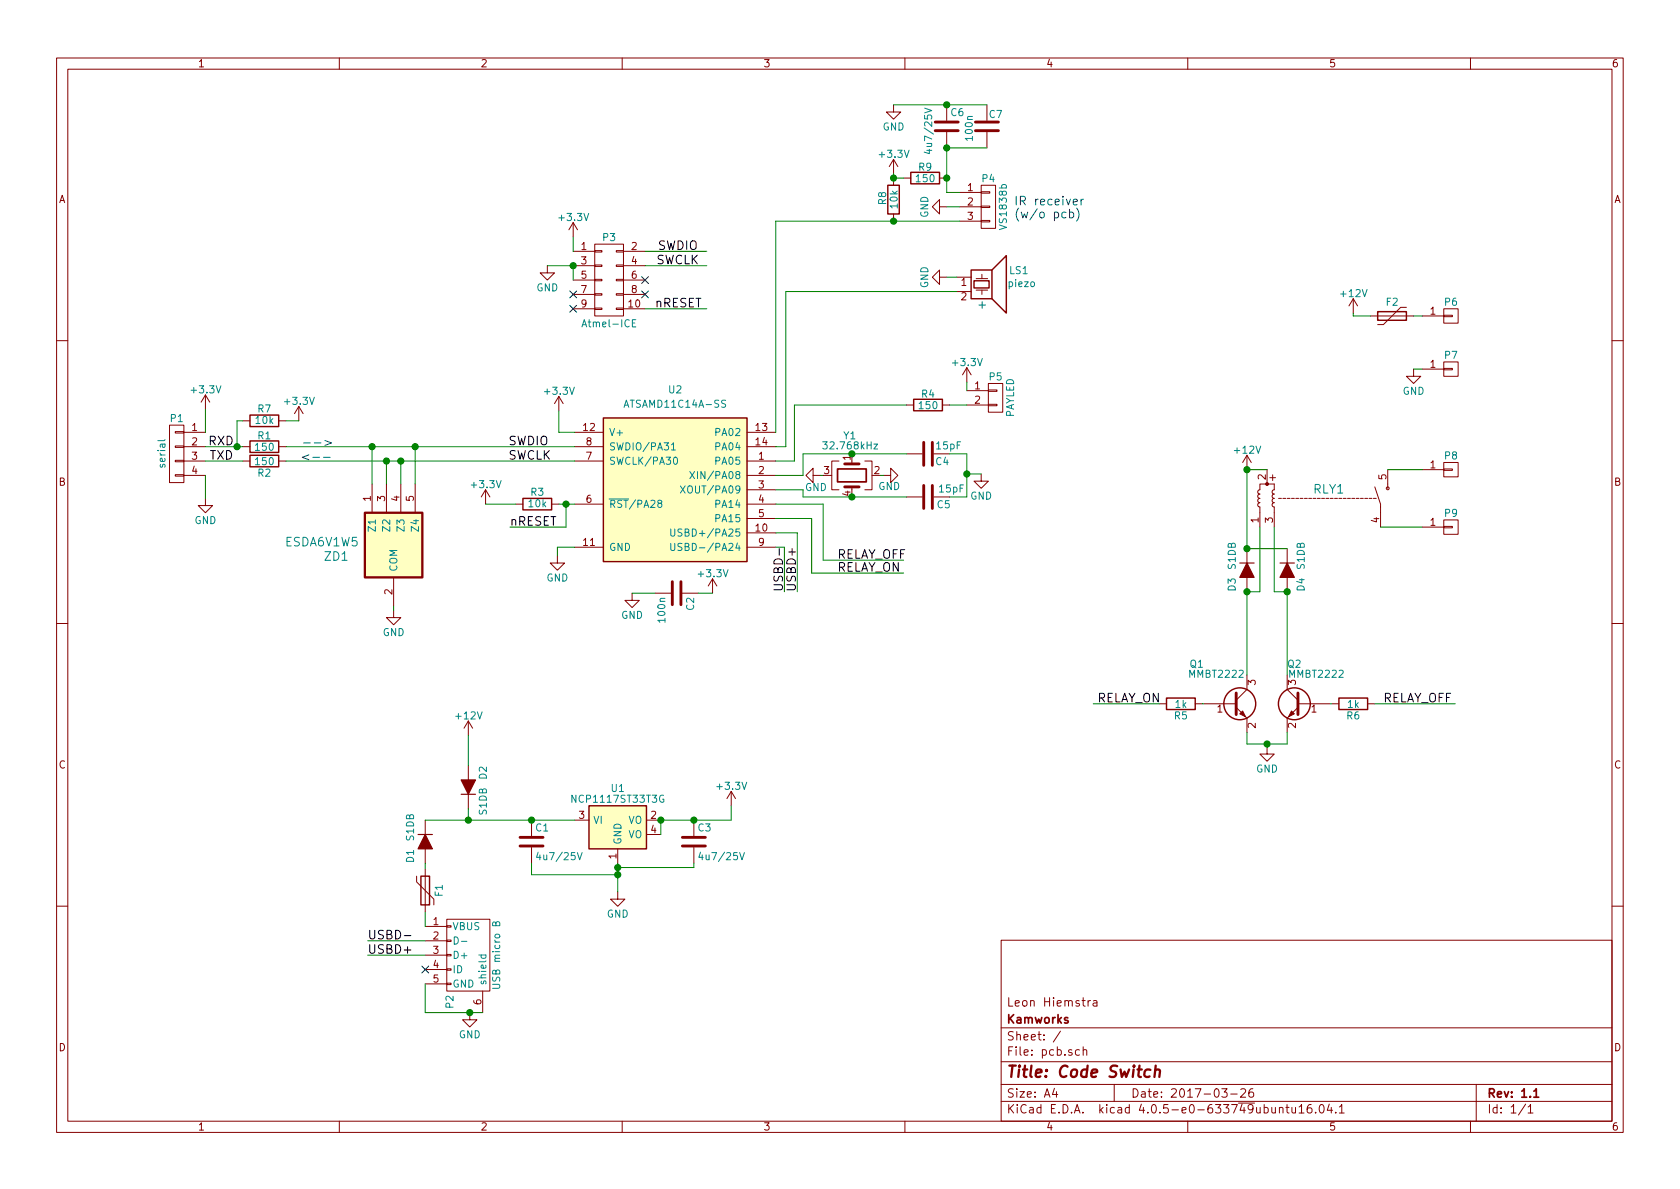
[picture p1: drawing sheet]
EESchema Schematic File Version 2
LIBS:pcb-rescue
LIBS:power
LIBS:device
LIBS:transistors
LIBS:conn
LIBS:linear
LIBS:regul
LIBS:74xx
LIBS:cmos4000
LIBS:adc-dac
LIBS:memory
LIBS:xilinx
LIBS:microcontrollers
LIBS:dsp
LIBS:microchip
LIBS:analog_switches
LIBS:motorola
LIBS:texas
LIBS:intel
LIBS:audio
LIBS:interface
LIBS:digital-audio
LIBS:philips
LIBS:display
LIBS:cypress
LIBS:siliconi
LIBS:opto
LIBS:atmel
LIBS:contrib
LIBS:valves
LIBS:atmel2
LIBS:w_relay
LIBS:bjt
LIBS:relay_ramway_ds903c
LIBS:scc
LIBS:pcb-cache
EELAYER 25 0
EELAYER END
$Descr A4 11693 8268
encoding utf-8
Sheet 1 1
Title "Code Switch"
Date "2017-03-26"
Rev "1.1"
Comp "Kamworks"
Comment1 "Leon Hiemstra"
Comment2 ""
Comment3 ""
Comment4 ""
$EndDescr
$Comp
L ATSAMD11C14A-SS U2
U 1 1
P 4700 3400
F 0 "U2" H 4700 4100 50  0000 C CNN
F 1 "ATSAMD11C14A-SS" H 4700 4000 50  0000 C CNN
F 2 "so:SOIC-14_3.9x8.7mm_Pitch1.27mm" H 4700 2700 50  0001 C CNN
F 3 "http://www.atmel.com/Images/Atmel-42363-SAM-D11_Datasheet.pdf" H 4700 2600 50  0001 C CNN
F 4 "MCU ATMEL ATSAMD11C14A-SSU" H 4700 2800 50  0001 C CNN "BOM"
F 5 "ATSAMD11C14A-SSUT" H 4700 3400 60  0001 C CNN "Mfg_code"
	1    4700 3400
	1    0    0    -1  
$EndComp
$Comp
L Polyfuse F2
U 1 1
P 9690 2190
F 0 "F2" V 9590 2190 50  0000 C CNN
F 1 "Polyfuse 1.1A-hold 2.2A-trip" V 9790 2190 50  0001 C CNN
F 2 "Resistors_SMD:R_1812" H 9740 1990 50  0001 L CNN
F 3 "" H 9690 2190 50  0001 C CNN
F 4 "0ZCG0110BF2B" V 9690 2190 60  0001 C CNN "Mfg_code"
	1    9690 2190
	0    1    1    0   
$EndComp
$Comp
L CONN_01X03 P4
U 1 1
P 6880 1430
F 0 "P4" H 6880 1630 50  0000 C CNN
F 1 "VS1838b" V 6980 1430 50  0000 C CNN
F 2 "Pin_Headers:Pin_Header_Straight_1x03_Pitch2.54mm" H 6880 1430 50  0001 C CNN
F 3 "https://www.elecrow.com/download/Infrared%20receiver%20vs1838b.pdf" H 6880 1430 50  0001 C CNN
F 4 "VS1838b" H 6880 1430 60  0001 C CNN "Mfg_code"
	1    6880 1430
	1    0    0    -1  
$EndComp
$Comp
L CONN_01X02 P5
U 1 1
P 6930 2760
F 0 "P5" H 6930 2910 50  0000 C CNN
F 1 "PAYLED" V 7030 2760 50  0000 C CNN
F 2 "Pin_Headers:Pin_Header_Straight_1x02_Pitch2.54mm" H 6930 2760 50  0001 C CNN
F 3 "" H 6930 2760 50  0000 C CNN
F 4 "M20-9990246" H 6930 2760 60  0001 C CNN "Mfg_code"
F 5 "add: LED red: Mfg_code:WP7113ID" H 6930 2760 60  0001 C CNN "Note"
	1    6930 2760
	1    0    0    -1  
$EndComp
$Comp
L CONN_02X05 P3
U 1 1
P 4240 1940
F 0 "P3" H 4240 2240 50  0000 C CNN
F 1 "Atmel-ICE" H 4240 1640 50  0000 C CNN
F 2 "myconnectors:Atmel_ICE" H 4240 740 50  0001 C CNN
F 3 "" H 4240 740 50  0000 C CNN
F 4 "3220-10-0100-00" H 4240 1940 60  0001 C CNN "Mfg_code"
	1    4240 1940
	1    0    0    -1  
$EndComp
$Comp
L D_ALT D3
U 1 1
P 8680 3960
F 0 "D3" H 8780 3860 50  0000 C CNN
F 1 "S1DB" H 8580 3860 50  0000 C CNN
F 2 "Diodes_SMD:D_SMB_Handsoldering" H 8680 3960 50  0001 C CNN
F 3 "" H 8680 3960 50  0000 C CNN
F 4 "S1DB-13-F" H 8680 3960 60  0001 C CNN "Mfg_code"
	1    8680 3960
	0    1    1    0   
$EndComp
$Comp
L D_ALT D4
U 1 1
P 8960 3960
F 0 "D4" H 9060 4060 50  0000 C CNN
F 1 "S1DB" H 8860 4060 50  0000 C CNN
F 2 "Diodes_SMD:D_SMB_Handsoldering" H 8960 3960 50  0001 C CNN
F 3 "" H 8960 3960 50  0000 C CNN
F 4 "S1DB-13-F" H 8960 3960 60  0001 C CNN "Mfg_code"
	1    8960 3960
	0    1    1    0   
$EndComp
$Comp
L C C1
U 1 1
P 3700 5850
F 0 "C1" H 3725 5950 50  0000 L CNN
F 1 "4u7/25V" H 3725 5750 50  0000 L CNN
F 2 "capacitor:C_0805_reflow" H 3738 5700 50  0001 C CNN
F 3 "" H 3700 5850 50  0000 C CNN
F 4 "CL21A475KAQNNNG" H 3700 5850 60  0001 C CNN "Mfg_code"
	1    3700 5850
	1    0    0    -1  
$EndComp
$Comp
L Speaker_Crystal LS1
U 1 1
P 6860 1920
F 0 "LS1" H 7160 1970 50  0000 R CNN
F 1 "piezo" H 7210 1880 50  0000 R CNN
F 2 "buzzer:MagneticBuzzer_StarMicronics_HMB-06_HMB-12" H 6825 1870 50  0001 C CNN
F 3 "" H 6825 1870 50  0000 C CNN
F 4 "PT-1340P-PQ" H 6860 1920 60  0001 C CNN "Mfg_code"
	1    6860 1920
	1    0    0    -1  
$EndComp
$Comp
L CONN_01X04 P1
U 1 1
P 1230 3150
F 0 "P1" H 1230 3400 50  0000 C CNN
F 1 "serial" V 1330 3150 50  0000 C CNN
F 2 "Pin_Headers:Pin_Header_Straight_1x04_Pitch2.54mm" H 1230 3150 50  0001 C CNN
F 3 "" H 1230 3150 50  0000 C CNN
F 4 "61300411121" H 1230 3150 60  0001 C CNN "Mfg_code"
	1    1230 3150
	-1   0    0    -1  
$EndComp
$Comp
L +12V #PWR01
U 1 1
P 8680 3260
F 0 "#PWR01" H 8680 3110 50  0001 C CNN
F 1 "+12V" H 8680 3400 50  0000 C CNN
F 2 "" H 8680 3260 50  0000 C CNN
F 3 "" H 8680 3260 50  0000 C CNN
	1    8680 3260
	1    0    0    -1  
$EndComp
$Comp
L RAMWAY_DS903C-90A_12V_D RLY1
U 1 1
P 9460 3460
F 0 "RLY1" V 9520 3670 60  0000 C CNN
F 1 "RAMWAY_DS903C-90A_12V_D" H 9460 3175 60  0001 C CNN
F 2 "myrelays:RAMWAY_DS903C-90A_12V_D" H 9460 3460 60  0001 C CNN
F 3 "http://www.rwrelay.cn/tradeDetails.aspx?tid=213&&lang=1&&name=94" H 9460 3460 60  0001 C CNN
F 4 "DS903C-90A_12V_D" H 9460 3460 60  0001 C CNN "Mfg_code"
	1    9460 3460
	0    -1   -1   0   
$EndComp
$Comp
L CONN_01X01 P8
U 1 1
P 10100 3260
F 0 "P8" H 10100 3360 50  0000 C CNN
F 1 "(faston male 6.35mm)" V 10200 3260 50  0001 C CNN
F 2 "myconnectors:faston_m_63" H 10100 3260 50  0001 C CNN
F 3 "http://www.digikey.nl/product-detail/en/te-connectivity-amp-connectors/1217861-1/A100452TR-ND/1148769" H 10100 3260 50  0001 C CNN
F 4 "1217861-1" H 10100 3260 60  0001 C CNN "Mfg_code"
	1    10100 3260
	1    0    0    -1  
$EndComp
$Comp
L CONN_01X01 P9
U 1 1
P 10100 3660
F 0 "P9" H 10100 3760 50  0000 C CNN
F 1 "(faston male 6.35mm)" V 10200 3660 50  0001 C CNN
F 2 "myconnectors:faston_m_63" H 10100 3660 50  0001 C CNN
F 3 "http://www.digikey.nl/product-detail/en/te-connectivity-amp-connectors/1217861-1/A100452TR-ND/1148769" H 10100 3660 50  0001 C CNN
F 4 "1217861-1" H 10100 3660 60  0001 C CNN "Mfg_code"
	1    10100 3660
	1    0    0    -1  
$EndComp
$Comp
L R R6
U 1 1
P 9420 4890
F 0 "R6" V 9500 4890 50  0000 C CNN
F 1 "1k" V 9420 4890 50  0000 C CNN
F 2 "resistor:R_0805_reflow" V 9350 4890 50  0001 C CNN
F 3 "" H 9420 4890 50  0000 C CNN
F 4 "RMCF0805FT1K00" V 9420 4890 60  0001 C CNN "Mfg_code"
	1    9420 4890
	0    1    1    0   
$EndComp
$Comp
L GND #PWR02
U 1 1
P 8820 5190
F 0 "#PWR02" H 8820 4940 50  0001 C CNN
F 1 "GND" H 8820 5040 50  0000 C CNN
F 2 "" H 8820 5190 50  0000 C CNN
F 3 "" H 8820 5190 50  0000 C CNN
	1    8820 5190
	1    0    0    -1  
$EndComp
Text Label 7640 4890 0    60   ~ 0
RELAY_ON
Text Label 9630 4890 0    60   ~ 0
RELAY_OFF
$Comp
L +12V #PWR03
U 1 1
P 3260 5110
F 0 "#PWR03" H 3260 4960 50  0001 C CNN
F 1 "+12V" H 3260 5250 50  0000 C CNN
F 2 "" H 3260 5110 50  0000 C CNN
F 3 "" H 3260 5110 50  0000 C CNN
	1    3260 5110
	1    0    0    -1  
$EndComp
$Comp
L D_ALT D2
U 1 1
P 3260 5470
F 0 "D2" H 3360 5370 50  0000 C CNN
F 1 "S1DB" H 3160 5370 50  0000 C CNN
F 2 "Diodes_SMD:D_SMB_Handsoldering" H 3260 5470 50  0001 C CNN
F 3 "" H 3260 5470 50  0000 C CNN
F 4 "S1DB-13-F" H 3260 5470 60  0001 C CNN "Mfg_code"
	1    3260 5470
	0    -1   -1   0   
$EndComp
$Comp
L NCP1117ST33T3G_MountingTab U1
U 1 1
P 4300 5700
F 0 "U1" H 4300 5925 50  0000 C CNN
F 1 "NCP1117ST33T3G" H 4300 5850 50  0000 C CNN
F 2 "TO_SOT_Packages_SMD:SOT-223" H 4350 5450 50  0001 L CNN
F 3 "" H 4300 5700 50  0000 C CNN
F 4 "NCP1117ST33T3G" H 4300 5700 60  0001 C CNN "Mfg_code"
	1    4300 5700
	1    0    0    -1  
$EndComp
$Comp
L GND #PWR04
U 1 1
P 4300 6200
F 0 "#PWR04" H 4300 5950 50  0001 C CNN
F 1 "GND" H 4300 6050 50  0000 C CNN
F 2 "" H 4300 6200 50  0000 C CNN
F 3 "" H 4300 6200 50  0000 C CNN
	1    4300 6200
	1    0    0    -1  
$EndComp
$Comp
L +3.3V #PWR05
U 1 1
P 5090 5600
F 0 "#PWR05" H 5090 5450 50  0001 C CNN
F 1 "+3.3V" H 5090 5740 50  0000 C CNN
F 2 "" H 5090 5600 50  0000 C CNN
F 3 "" H 5090 5600 50  0000 C CNN
	1    5090 5600
	1    0    0    -1  
$EndComp
$Comp
L R R3
U 1 1
P 3740 3500
F 0 "R3" V 3820 3500 50  0000 C CNN
F 1 "10k" V 3740 3500 50  0000 C CNN
F 2 "resistor:R_0805_reflow" V 3670 3500 50  0001 C CNN
F 3 "" H 3740 3500 50  0000 C CNN
F 4 "RMCF0805FT10K0" V 3740 3500 60  0001 C CNN "Mfg_code"
	1    3740 3500
	0    -1   -1   0   
$EndComp
$Comp
L +3.3V #PWR06
U 1 1
P 3380 3500
F 0 "#PWR06" H 3380 3350 50  0001 C CNN
F 1 "+3.3V" H 3380 3640 50  0000 C CNN
F 2 "" H 3380 3500 50  0000 C CNN
F 3 "" H 3380 3500 50  0000 C CNN
	1    3380 3500
	1    0    0    -1  
$EndComp
$Comp
L +3.3V #PWR07
U 1 1
P 3890 2850
F 0 "#PWR07" H 3890 2700 50  0001 C CNN
F 1 "+3.3V" H 3890 2990 50  0000 C CNN
F 2 "" H 3890 2850 50  0000 C CNN
F 3 "" H 3890 2850 50  0000 C CNN
	1    3890 2850
	1    0    0    -1  
$EndComp
$Comp
L GND #PWR08
U 1 1
P 3880 3860
F 0 "#PWR08" H 3880 3610 50  0001 C CNN
F 1 "GND" H 3880 3710 50  0000 C CNN
F 2 "" H 3880 3860 50  0000 C CNN
F 3 "" H 3880 3860 50  0000 C CNN
	1    3880 3860
	1    0    0    -1  
$EndComp
$Comp
L GND #PWR09
U 1 1
P 4400 4120
F 0 "#PWR09" H 4400 3870 50  0001 C CNN
F 1 "GND" H 4400 3970 50  0000 C CNN
F 2 "" H 4400 4120 50  0000 C CNN
F 3 "" H 4400 4120 50  0000 C CNN
	1    4400 4120
	1    0    0    -1  
$EndComp
$Comp
L +3.3V #PWR010
U 1 1
P 4960 4120
F 0 "#PWR010" H 4960 3970 50  0001 C CNN
F 1 "+3.3V" H 4960 4260 50  0000 C CNN
F 2 "" H 4960 4120 50  0000 C CNN
F 3 "" H 4960 4120 50  0000 C CNN
	1    4960 4120
	1    0    0    -1  
$EndComp
$Comp
L C C2
U 1 1
P 4710 4120
F 0 "C2" H 4735 4220 50  0000 L CNN
F 1 "100n" H 4735 4020 50  0000 L CNN
F 2 "capacitor:C_0805_reflow" H 4748 3970 50  0001 C CNN
F 3 "" H 4710 4120 50  0000 C CNN
F 4 "C0805C104K5RACTU" H 4710 4120 60  0001 C CNN "Mfg_code"
	1    4710 4120
	0    1    1    0   
$EndComp
$Comp
L C C3
U 1 1
P 4830 5850
F 0 "C3" H 4855 5950 50  0000 L CNN
F 1 "4u7/25V" H 4855 5750 50  0000 L CNN
F 2 "capacitor:C_0805_reflow" H 4868 5700 50  0001 C CNN
F 3 "" H 4830 5850 50  0000 C CNN
F 4 "CL21A475KAQNNNG" H 4830 5850 60  0001 C CNN "Mfg_code"
	1    4830 5850
	1    0    0    -1  
$EndComp
$Comp
L +3.3V #PWR011
U 1 1
P 3990 1640
F 0 "#PWR011" H 3990 1490 50  0001 C CNN
F 1 "+3.3V" H 3990 1780 50  0000 C CNN
F 2 "" H 3990 1640 50  0000 C CNN
F 3 "" H 3990 1640 50  0000 C CNN
	1    3990 1640
	1    0    0    -1  
$EndComp
$Comp
L GND #PWR012
U 1 1
P 3810 1840
F 0 "#PWR012" H 3810 1590 50  0001 C CNN
F 1 "GND" H 3810 1690 50  0000 C CNN
F 2 "" H 3810 1840 50  0000 C CNN
F 3 "" H 3810 1840 50  0000 C CNN
	1    3810 1840
	1    0    0    -1  
$EndComp
Text Label 4560 2140 0    60   ~ 0
nRESET
Text Label 4570 1840 0    60   ~ 0
SWCLK
Text Label 4580 1740 0    60   ~ 0
SWDIO
Text Label 3550 3660 0    60   ~ 0
nRESET
Text Label 3540 3200 0    60   ~ 0
SWCLK
Text Label 3540 3100 0    60   ~ 0
SWDIO
$Comp
L C C5
U 1 1
P 6460 3450
F 0 "C5" V 6510 3510 50  0000 L CNN
F 1 "15pF" V 6400 3520 50  0000 L CNN
F 2 "capacitor:C_0805_reflow" H 6498 3300 50  0001 C CNN
F 3 "" H 6460 3450 50  0000 C CNN
F 4 "CL21C150JBANNNC" H 6460 3450 60  0001 C CNN "Mfg_code"
	1    6460 3450
	0    1    1    0   
$EndComp
$Comp
L GND #PWR013
U 1 1
P 6830 3290
F 0 "#PWR013" H 6830 3040 50  0001 C CNN
F 1 "GND" H 6830 3140 50  0000 C CNN
F 2 "" H 6830 3290 50  0000 C CNN
F 3 "" H 6830 3290 50  0000 C CNN
	1    6830 3290
	1    0    0    -1  
$EndComp
$Comp
L R R2
U 1 1
P 1840 3200
F 0 "R2" V 1920 3200 50  0000 C CNN
F 1 "150" V 1840 3200 50  0000 C CNN
F 2 "resistor:R_0805_reflow" V 1770 3200 50  0001 C CNN
F 3 "" H 1840 3200 50  0000 C CNN
F 4 "RMCF0805FT150R" V 1840 3200 60  0001 C CNN "Mfg_code"
	1    1840 3200
	0    1    1    0   
$EndComp
$Comp
L R R1
U 1 1
P 1840 3100
F 0 "R1" V 1760 3100 50  0000 C CNN
F 1 "150" V 1840 3100 50  0000 C CNN
F 2 "resistor:R_0805_reflow" V 1770 3100 50  0001 C CNN
F 3 "" H 1840 3100 50  0000 C CNN
F 4 "RMCF0805FT150R" V 1840 3100 60  0001 C CNN "Mfg_code"
	1    1840 3100
	0    1    1    0   
$EndComp
Text Label 1450 3100 0    60   ~ 0
RXD
Text Label 1460 3200 0    60   ~ 0
TXD
$Comp
L +3.3V #PWR014
U 1 1
P 1430 2840
F 0 "#PWR014" H 1430 2690 50  0001 C CNN
F 1 "+3.3V" H 1430 2980 50  0000 C CNN
F 2 "" H 1430 2840 50  0000 C CNN
F 3 "" H 1430 2840 50  0000 C CNN
	1    1430 2840
	1    0    0    -1  
$EndComp
$Comp
L GND #PWR015
U 1 1
P 1430 3460
F 0 "#PWR015" H 1430 3210 50  0001 C CNN
F 1 "GND" H 1430 3310 50  0000 C CNN
F 2 "" H 1430 3460 50  0000 C CNN
F 3 "" H 1430 3460 50  0000 C CNN
	1    1430 3460
	1    0    0    -1  
$EndComp
$Comp
L R R4
U 1 1
P 6460 2810
F 0 "R4" V 6380 2810 50  0000 C CNN
F 1 "150" V 6460 2810 50  0000 C CNN
F 2 "resistor:R_0805_reflow" V 6390 2810 50  0001 C CNN
F 3 "" H 6460 2810 50  0000 C CNN
F 4 "RMCF0805FT150R" V 6460 2810 60  0001 C CNN "Mfg_code"
	1    6460 2810
	0    1    1    0   
$EndComp
$Comp
L +3.3V #PWR016
U 1 1
P 6730 2650
F 0 "#PWR016" H 6730 2500 50  0001 C CNN
F 1 "+3.3V" H 6730 2790 50  0000 C CNN
F 2 "" H 6730 2650 50  0000 C CNN
F 3 "" H 6730 2650 50  0000 C CNN
	1    6730 2650
	1    0    0    -1  
$EndComp
$Comp
L GND #PWR017
U 1 1
P 6590 1920
F 0 "#PWR017" H 6590 1670 50  0001 C CNN
F 1 "GND" H 6590 1770 50  0000 C CNN
F 2 "" H 6590 1920 50  0000 C CNN
F 3 "" H 6590 1920 50  0000 C CNN
	1    6590 1920
	0    1    1    0   
$EndComp
$Comp
L USB_OTG-RESCUE-pcb P2
U 1 1
P 3260 6640
F 0 "P2" H 3585 6515 50  0000 C CNN
F 1 "USB micro B" H 3260 6840 50  0000 C CNN
F 2 "Connectors:USB_Micro-B_10103594-0001LF" V 3210 6540 50  0001 C CNN
F 3 "" V 3210 6540 50  0000 C CNN
F 4 "10103594-0001LF" H 3260 6640 60  0001 C CNN "Mfg_code"
	1    3260 6640
	0    1    1    0   
$EndComp
$Comp
L D_ALT D1
U 1 1
P 2960 5850
F 0 "D1" H 3060 5750 50  0000 C CNN
F 1 "S1DB" H 2860 5750 50  0000 C CNN
F 2 "Diodes_SMD:D_SMB_Handsoldering" H 2960 5850 50  0001 C CNN
F 3 "" H 2960 5850 50  0000 C CNN
F 4 "S1DB-13-F" H 2960 5850 60  0001 C CNN "Mfg_code"
	1    2960 5850
	0    1    1    0   
$EndComp
$Comp
L GND #PWR018
U 1 1
P 3270 7040
F 0 "#PWR018" H 3270 6790 50  0001 C CNN
F 1 "GND" H 3270 6890 50  0000 C CNN
F 2 "" H 3270 7040 50  0000 C CNN
F 3 "" H 3270 7040 50  0000 C CNN
	1    3270 7040
	1    0    0    -1  
$EndComp
Text Label 5460 4110 1    60   ~ 0
USBD-
Text Label 5550 4110 1    60   ~ 0
USBD+
Text Label 2560 6540 0    60   ~ 0
USBD-
Text Label 2560 6640 0    60   ~ 0
USBD+
Text Label 5830 3980 0    60   ~ 0
RELAY_ON
Text Label 5830 3890 0    60   ~ 0
RELAY_OFF
$Comp
L GND #PWR019
U 1 1
P 6220 720
F 0 "#PWR019" H 6220 470 50  0001 C CNN
F 1 "GND" H 6220 570 50  0000 C CNN
F 2 "" H 6220 720 50  0000 C CNN
F 3 "" H 6220 720 50  0000 C CNN
	1    6220 720 
	1    0    0    -1  
$EndComp
$Comp
L GND #PWR020
U 1 1
P 6590 1430
F 0 "#PWR020" H 6590 1180 50  0001 C CNN
F 1 "GND" H 6590 1280 50  0000 C CNN
F 2 "" H 6590 1430 50  0000 C CNN
F 3 "" H 6590 1430 50  0000 C CNN
	1    6590 1430
	0    1    1    0   
$EndComp
$Comp
L +3.3V #PWR021
U 1 1
P 6220 1200
F 0 "#PWR021" H 6220 1050 50  0001 C CNN
F 1 "+3.3V" H 6220 1340 50  0000 C CNN
F 2 "" H 6220 1200 50  0000 C CNN
F 3 "" H 6220 1200 50  0000 C CNN
	1    6220 1200
	1    0    0    -1  
$EndComp
Text Notes 7060 1510 0    60   ~ 0
IR receiver\n(w/o pcb)
Text Notes 6800 2140 0    60   ~ 0
+
$Comp
L CONN_01X01 P7
U 1 1
P 10100 2560
F 0 "P7" H 10100 2660 50  0000 C CNN
F 1 "(faston male 6.35mm)" V 10200 2560 50  0001 C CNN
F 2 "myconnectors:faston_m_63" H 10100 2560 50  0001 C CNN
F 3 "http://www.digikey.nl/product-detail/en/te-connectivity-amp-connectors/1217861-1/A100452TR-ND/1148769" H 10100 2560 50  0001 C CNN
F 4 "1217861-1" H 10100 2560 60  0001 C CNN "Mfg_code"
	1    10100 2560
	1    0    0    -1  
$EndComp
$Comp
L CONN_01X01 P6
U 1 1
P 10100 2190
F 0 "P6" H 10100 2290 50  0000 C CNN
F 1 "(faston male 6.35mm)" V 10200 2190 50  0001 C CNN
F 2 "myconnectors:faston_m_63" H 10100 2190 50  0001 C CNN
F 3 "http://www.digikey.nl/product-detail/en/te-connectivity-amp-connectors/1217861-1/A100452TR-ND/1148769" H 10100 2190 50  0001 C CNN
F 4 "1217861-1" H 10100 2190 60  0001 C CNN "Mfg_code"
	1    10100 2190
	1    0    0    -1  
$EndComp
$Comp
L GND #PWR022
U 1 1
P 9840 2560
F 0 "#PWR022" H 9840 2310 50  0001 C CNN
F 1 "GND" H 9840 2410 50  0000 C CNN
F 2 "" H 9840 2560 50  0000 C CNN
F 3 "" H 9840 2560 50  0000 C CNN
	1    9840 2560
	1    0    0    -1  
$EndComp
$Comp
L +12V #PWR023
U 1 1
P 9420 2170
F 0 "#PWR023" H 9420 2020 50  0001 C CNN
F 1 "+12V" H 9420 2310 50  0000 C CNN
F 2 "" H 9420 2170 50  0000 C CNN
F 3 "" H 9420 2170 50  0000 C CNN
	1    9420 2170
	1    0    0    -1  
$EndComp
$Comp
L Polyfuse F1
U 1 1
P 2960 6190
F 0 "F1" V 2860 6190 50  0000 C CNN
F 1 "Polyfuse 250mA-hold 500mA-trip" V 3060 6190 50  0001 C CNN
F 2 "Fuse_Holders_and_Fuses:Fuse_SMD1206_HandSoldering" H 3010 5990 50  0001 L CNN
F 3 "" H 2960 6190 50  0001 C CNN
F 4 "0ZCJ0025AF2E" V 2960 6190 60  0001 C CNN "Mfg_code"
	1    2960 6190
	-1   0    0    1   
$EndComp
$Comp
L ESDA6V1W5 ZD1
U 1 1
P 2490 3560
F 0 "ZD1" H 2340 3260 60  0000 C CNN
F 1 "ESDA6V1W5" H 2240 3360 60  0000 C CNN
F 2 "TO_SOT_Packages_SMD:SOT-353_SC-70-5_Handsoldering" H 2490 3560 60  0001 C CNN
F 3 "" H 2490 3560 60  0000 C CNN
F 4 "ESDA6V1W5" H 2490 3560 60  0001 C CNN "Mfg_code"
	1    2490 3560
	1    0    0    -1  
$EndComp
$Comp
L GND #PWR024
U 1 1
P 2740 4240
F 0 "#PWR024" H 2740 3990 50  0001 C CNN
F 1 "GND" H 2740 4090 50  0000 C CNN
F 2 "" H 2740 4240 50  0000 C CNN
F 3 "" H 2740 4240 50  0000 C CNN
	1    2740 4240
	1    0    0    -1  
$EndComp
$Comp
L Crystal_GND23 Y1
U 1 1
P 5930 3300
F 0 "Y1" V 5650 3240 50  0000 L CNN
F 1 "32.768kHz" V 5720 3090 50  0000 L CNN
F 2 "xtal:Crystal_SMD_Abracon_4pin_32768khz" H 5930 3300 50  0001 C CNN
F 3 "" H 5930 3300 50  0000 C CNN
F 4 "ABS25-32.768KHZ-T" V 5930 3300 60  0001 C CNN "Mfg_code"
	1    5930 3300
	0    1    1    0   
$EndComp
$Comp
L C C4
U 1 1
P 6460 3150
F 0 "C4" V 6510 3200 50  0000 L CNN
F 1 "15pF" V 6400 3200 50  0000 L CNN
F 2 "capacitor:C_0805_reflow" H 6498 3000 50  0001 C CNN
F 3 "" H 6460 3150 50  0000 C CNN
F 4 "CL21C150JBANNNC" H 6460 3150 60  0001 C CNN "Mfg_code"
	1    6460 3150
	0    1    1    0   
$EndComp
$Comp
L GND #PWR025
U 1 1
P 5710 3300
F 0 "#PWR025" H 5710 3050 50  0001 C CNN
F 1 "GND" V 5790 3270 50  0000 C CNN
F 2 "" H 5710 3300 50  0000 C CNN
F 3 "" H 5710 3300 50  0000 C CNN
	1    5710 3300
	0    1    1    0   
$EndComp
$Comp
L GND #PWR026
U 1 1
P 6150 3300
F 0 "#PWR026" H 6150 3050 50  0001 C CNN
F 1 "GND" V 6070 3260 50  0000 C CNN
F 2 "" H 6150 3300 50  0000 C CNN
F 3 "" H 6150 3300 50  0000 C CNN
	1    6150 3300
	0    -1   -1   0   
$EndComp
NoConn ~ 2960 6740
NoConn ~ 4490 1940
NoConn ~ 4490 2040
NoConn ~ 3990 2040
NoConn ~ 3990 2140
$Comp
L R R5
U 1 1
P 8220 4890
F 0 "R5" V 8300 4890 50  0000 C CNN
F 1 "1k" V 8220 4890 50  0000 C CNN
F 2 "resistor:R_0805_reflow" V 8150 4890 50  0001 C CNN
F 3 "" H 8220 4890 50  0000 C CNN
F 4 "RMCF0805FT1K00" V 8220 4890 60  0001 C CNN "Mfg_code"
	1    8220 4890
	0    1    1    0   
$EndComp
$Comp
L Q_NPN_BEC Q1
U 1 1
P 8580 4890
F 0 "Q1" H 8280 5170 50  0000 L CNN
F 1 "MMBT2222" H 8270 5100 50  0000 L CNN
F 2 "TO_SOT_Packages_SMD:SOT-23" H 8780 4990 50  0001 C CNN
F 3 "http://www.digikey.com/product-detail/en/on-semiconductor/MMBT2222ALT1G/MMBT2222ALT1GOSCT-ND/1139806" H 8580 4890 50  0001 C CNN
F 4 "MMBT2222ALT1G" H 8580 4890 60  0001 C CNN "Mfg_code"
	1    8580 4890
	1    0    0    -1  
$EndComp
$Comp
L Q_NPN_BEC Q2
U 1 1
P 9060 4890
F 0 "Q2" H 9060 5170 50  0000 L CNN
F 1 "MMBT2222" H 8760 5100 50  0000 L CNN
F 2 "TO_SOT_Packages_SMD:SOT-23" H 9260 4990 50  0001 C CNN
F 3 "http://www.digikey.com/product-detail/en/on-semiconductor/MMBT2222ALT1G/MMBT2222ALT1GOSCT-ND/1139806" H 9060 4890 50  0001 C CNN
F 4 "MMBT2222ALT1G" H 9060 4890 60  0001 C CNN "Mfg_code"
	1    9060 4890
	-1   0    0    -1  
$EndComp
$Comp
L R R9
U 1 1
P 6440 1230
F 0 "R9" V 6360 1230 50  0000 C CNN
F 1 "150" V 6440 1230 50  0000 C CNN
F 2 "resistor:R_0805_reflow" V 6370 1230 50  0001 C CNN
F 3 "" H 6440 1230 50  0000 C CNN
F 4 "RMCF0805FT150R" V 6440 1230 60  0001 C CNN "Mfg_code"
	1    6440 1230
	0    1    1    0   
$EndComp
$Comp
L C C6
U 1 1
P 6590 870
F 0 "C6" H 6615 970 50  0000 L CNN
F 1 "4u7/25V" V 6460 670 50  0000 L CNN
F 2 "capacitor:C_0805_reflow" H 6628 720 50  0001 C CNN
F 3 "" H 6590 870 50  0000 C CNN
F 4 "CL21A475KAQNNNG" H 6590 870 60  0001 C CNN "Mfg_code"
	1    6590 870 
	1    0    0    -1  
$EndComp
$Comp
L R R7
U 1 1
P 1840 2920
F 0 "R7" V 1920 2920 50  0000 C CNN
F 1 "10k" V 1840 2920 50  0000 C CNN
F 2 "resistor:R_0805_reflow" V 1770 2920 50  0001 C CNN
F 3 "" H 1840 2920 50  0000 C CNN
F 4 "RMCF0805FT10K0" V 1840 2920 60  0001 C CNN "Mfg_code"
	1    1840 2920
	0    -1   -1   0   
$EndComp
$Comp
L +3.3V #PWR027
U 1 1
P 2080 2920
F 0 "#PWR027" H 2080 2770 50  0001 C CNN
F 1 "+3.3V" H 2080 3060 50  0000 C CNN
F 2 "" H 2080 2920 50  0000 C CNN
F 3 "" H 2080 2920 50  0000 C CNN
	1    2080 2920
	1    0    0    -1  
$EndComp
$Comp
L C C7
U 1 1
P 6870 870
F 0 "C7" H 6760 790 50  0000 L CNN
F 1 "100n" V 6990 790 50  0000 L CNN
F 2 "capacitor:C_0805_reflow" H 6908 720 50  0001 C CNN
F 3 "" H 6870 870 50  0000 C CNN
F 4 "C0805C104K5RACTU" H 6870 870 60  0001 C CNN "Mfg_code"
	1    6870 870 
	-1   0    0    1   
$EndComp
$Comp
L R R8
U 1 1
P 6220 1380
F 0 "R8" V 6140 1390 50  0000 C CNN
F 1 "10k" V 6220 1380 50  0000 C CNN
F 2 "resistor:R_0805_reflow" V 6150 1380 50  0001 C CNN
F 3 "" H 6220 1380 50  0000 C CNN
F 4 "RMCF0805FT10K0" V 6220 1380 60  0001 C CNN "Mfg_code"
	1    6220 1380
	1    0    0    -1  
$EndComp
Wire Wire Line
	8680 4110 8680 4690
Wire Wire Line
	8770 4110 8770 3660
Wire Wire Line
	8870 3660 8870 4110
Wire Wire Line
	8680 3260 8680 3810
Wire Wire Line
	8680 3260 8820 3260
Connection ~ 8680 3260
Connection ~ 8680 3810
Wire Wire Line
	8680 3810 8960 3810
Wire Wire Line
	8960 4110 8960 4690
Wire Wire Line
	9660 3260 9900 3260
Wire Wire Line
	9610 3660 9900 3660
Connection ~ 8960 4110
Connection ~ 8680 4110
Wire Wire Line
	8870 4110 8960 4110
Wire Wire Line
	8770 4110 8680 4110
Wire Wire Line
	9570 4890 10130 4890
Wire Wire Line
	3260 5110 3260 5320
Wire Wire Line
	3260 5700 3260 5620
Wire Wire Line
	3700 6000 3700 6080
Wire Wire Line
	3700 6080 4300 6080
Wire Wire Line
	4300 6000 4300 6200
Connection ~ 4830 5700
Wire Wire Line
	4600 5800 4600 5700
Connection ~ 4600 5700
Connection ~ 4300 6080
Connection ~ 4300 6030
Connection ~ 3260 5700
Connection ~ 3700 5700
Wire Wire Line
	5090 5700 5090 5600
Wire Wire Line
	3890 3500 4000 3500
Wire Wire Line
	3590 3500 3380 3500
Wire Wire Line
	4000 3000 3890 3000
Wire Wire Line
	3890 3000 3890 2850
Wire Wire Line
	4000 3800 3880 3800
Wire Wire Line
	3880 3800 3880 3860
Wire Wire Line
	4860 4120 4960 4120
Wire Wire Line
	4400 4120 4560 4120
Wire Wire Line
	4830 6000 4830 6030
Wire Wire Line
	4830 6030 4300 6030
Wire Wire Line
	3990 1740 3990 1640
Wire Wire Line
	3990 1940 3990 1840
Wire Wire Line
	3990 1840 3810 1840
Connection ~ 3990 1840
Wire Wire Line
	4490 2140 4920 2140
Wire Wire Line
	4490 1840 4920 1840
Wire Wire Line
	4490 1740 4920 1740
Wire Wire Line
	3940 3500 3940 3660
Wire Wire Line
	3940 3660 3550 3660
Connection ~ 3940 3500
Wire Wire Line
	1990 3200 4000 3200
Wire Wire Line
	1990 3100 4000 3100
Wire Wire Line
	5590 3300 5400 3300
Wire Wire Line
	5590 3150 5590 3300
Wire Wire Line
	5400 3400 5590 3400
Wire Wire Line
	5590 3400 5590 3450
Wire Wire Line
	6610 3150 6730 3150
Wire Wire Line
	6730 3150 6730 3450
Wire Wire Line
	6730 3450 6610 3450
Wire Wire Line
	6730 3290 6830 3290
Connection ~ 6730 3290
Wire Wire Line
	1430 3100 1690 3100
Wire Wire Line
	1430 3200 1690 3200
Wire Wire Line
	1430 3000 1430 2840
Wire Wire Line
	1430 3300 1430 3460
Wire Wire Line
	5400 3200 5530 3200
Wire Wire Line
	5530 3200 5530 2810
Wire Wire Line
	5530 2810 6310 2810
Wire Wire Line
	5470 3100 5400 3100
Wire Wire Line
	5470 2020 5470 3100
Wire Wire Line
	5470 2020 6660 2020
Wire Wire Line
	5400 3000 5400 1530
Wire Wire Line
	5400 1530 6680 1530
Wire Wire Line
	6610 2810 6730 2810
Wire Wire Line
	6730 2710 6730 2650
Wire Wire Line
	2960 6340 2960 6440
Wire Wire Line
	2960 7040 3360 7040
Wire Wire Line
	2960 7040 2960 6840
Wire Wire Line
	2960 6540 2560 6540
Wire Wire Line
	2960 6640 2560 6640
Wire Wire Line
	5400 3800 5460 3800
Wire Wire Line
	5460 3800 5460 4110
Wire Wire Line
	5400 3700 5550 3700
Wire Wire Line
	5550 3700 5550 4110
Wire Wire Line
	5400 3600 5650 3600
Wire Wire Line
	5650 3600 5650 3980
Wire Wire Line
	5650 3980 6290 3980
Wire Wire Line
	5400 3500 5730 3500
Wire Wire Line
	5730 3500 5730 3890
Wire Wire Line
	5730 3890 6290 3890
Wire Wire Line
	6680 1430 6590 1430
Wire Wire Line
	6590 1330 6680 1330
Wire Wire Line
	9900 2560 9840 2560
Wire Wire Line
	9900 2190 9840 2190
Wire Wire Line
	2960 6040 2960 6000
Wire Wire Line
	2590 3100 2590 3360
Connection ~ 2590 3100
Wire Wire Line
	2790 3360 2790 3200
Connection ~ 2790 3200
Wire Wire Line
	2740 4210 2740 4240
Wire Wire Line
	5590 3450 6310 3450
Wire Wire Line
	5590 3150 6310 3150
Wire Wire Line
	5710 3300 5730 3300
Wire Wire Line
	6130 3300 6150 3300
Connection ~ 5930 3150
Connection ~ 5930 3450
Connection ~ 3270 7040
Wire Wire Line
	2960 5700 4000 5700
Wire Wire Line
	9420 2170 9420 2190
Wire Wire Line
	9420 2190 9540 2190
Wire Wire Line
	9260 4890 9270 4890
Wire Wire Line
	8070 4890 7610 4890
Wire Wire Line
	2890 3360 2890 3100
Connection ~ 2890 3100
Wire Wire Line
	2690 3360 2690 3200
Connection ~ 2690 3200
Wire Wire Line
	6590 1920 6660 1920
Wire Wire Line
	8370 4890 8380 4890
Wire Wire Line
	8680 5090 8680 5170
Wire Wire Line
	8680 5170 8960 5170
Wire Wire Line
	8960 5170 8960 5090
Wire Wire Line
	8820 5190 8820 5170
Connection ~ 8820 5170
Wire Wire Line
	4600 5700 5090 5700
Wire Wire Line
	6590 1020 6590 1330
Wire Wire Line
	6220 720  6870 720 
Wire Wire Line
	1650 3100 1650 2920
Wire Wire Line
	1650 2920 1690 2920
Connection ~ 1650 3100
Wire Wire Line
	1990 2920 2080 2920
Connection ~ 6590 720 
Wire Wire Line
	6590 1020 6870 1020
Connection ~ 6590 1020
Wire Wire Line
	6220 1230 6290 1230
Wire Wire Line
	6220 1230 6220 1200
Connection ~ 6220 1230
Connection ~ 6220 1530
Connection ~ 6590 1230
Text Notes 2100 3100 0    60   ~ 0
-->
Text Notes 2090 3200 0    60   ~ 0
<--
$EndSCHEMATC
